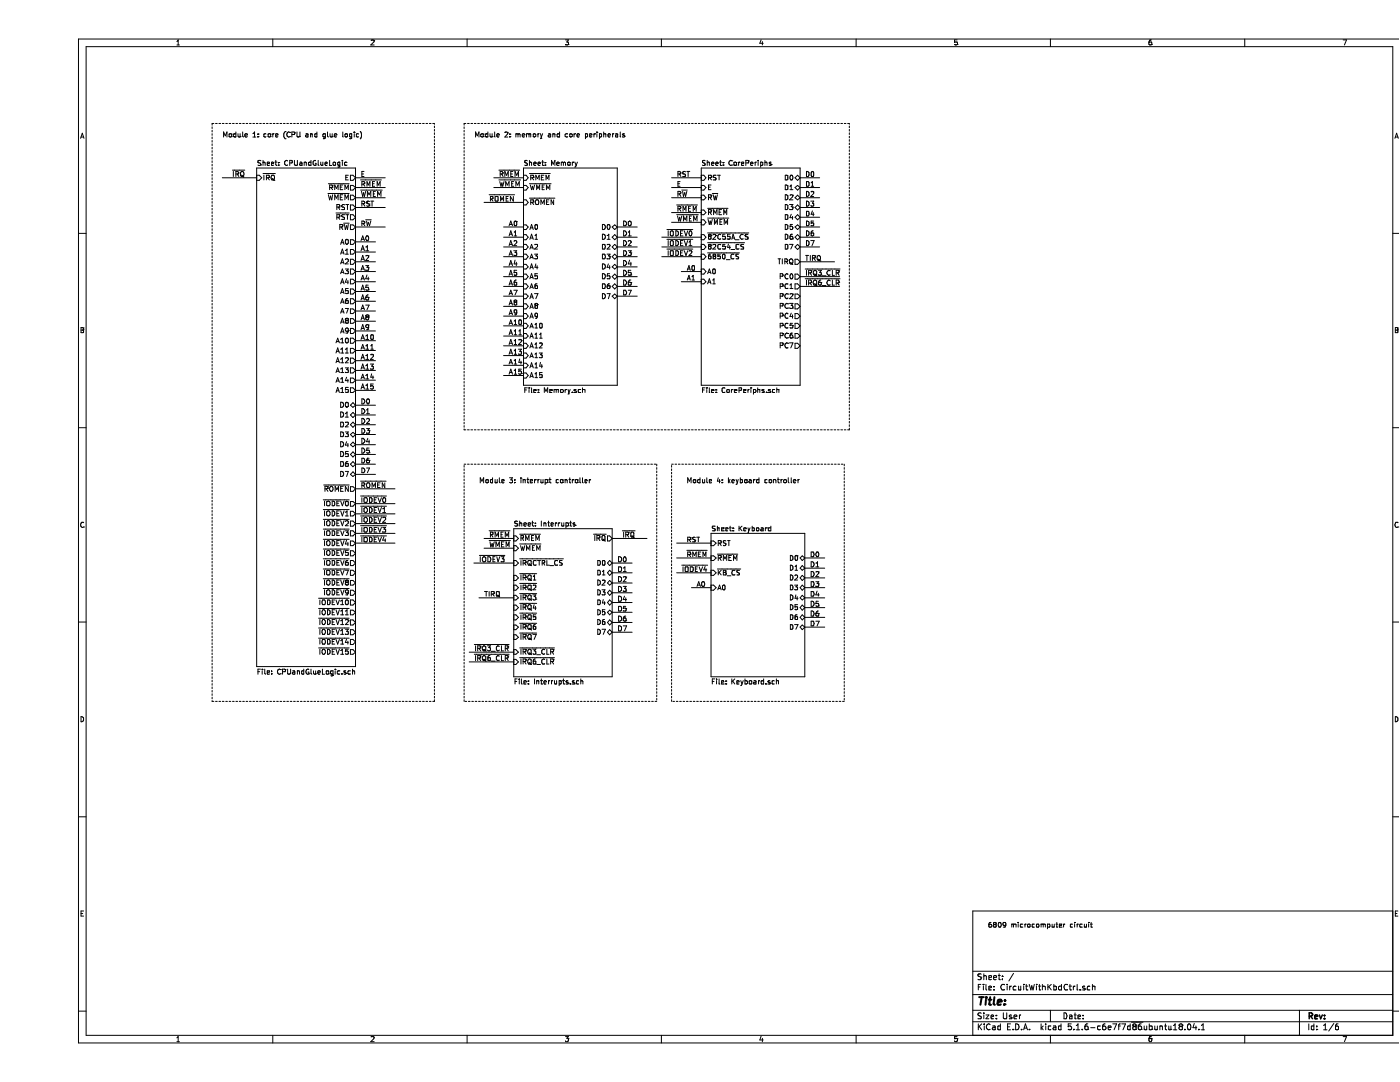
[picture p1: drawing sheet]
EESchema Schematic File Version 4
EELAYER 30 0
EELAYER END
$Descr User 14173 10953
encoding utf-8
Sheet 1 6
Title ""
Date ""
Rev ""
Comp ""
Comment1 ""
Comment2 ""
Comment3 ""
Comment4 ""
$EndDescr
Text Notes 9600 9400 0    50   ~ 0
6809 microcomputer circuit
$Sheet
S 2200 1700 1000 5050
U 5CFA6AAA
F0 "CPUandGlueLogic" 50
F1 "CPUandGlueLogic.sch" 50
F2 "A0" O R 3200 2450 50 
F3 "A1" O R 3200 2550 50 
F4 "A2" O R 3200 2650 50 
F5 "A3" O R 3200 2750 50 
F6 "A4" O R 3200 2850 50 
F7 "A5" O R 3200 2950 50 
F8 "A6" O R 3200 3050 50 
F9 "A7" O R 3200 3150 50 
F10 "A8" O R 3200 3250 50 
F11 "A9" O R 3200 3350 50 
F12 "A10" O R 3200 3450 50 
F13 "A11" O R 3200 3550 50 
F14 "A12" O R 3200 3650 50 
F15 "A13" O R 3200 3750 50 
F16 "A14" O R 3200 3850 50 
F17 "A15" O R 3200 3950 50 
F18 "D0" B R 3200 4100 50 
F19 "D1" B R 3200 4200 50 
F20 "D2" B R 3200 4300 50 
F21 "D3" B R 3200 4400 50 
F22 "D4" B R 3200 4500 50 
F23 "D5" B R 3200 4600 50 
F24 "D6" B R 3200 4700 50 
F25 "D7" B R 3200 4800 50 
F26 "E" O R 3200 1800 50 
F27 "~RMEM~" O R 3200 1900 50 
F28 "~WMEM~" O R 3200 2000 50 
F29 "RST" O R 3200 2100 50 
F30 "~RST~" O R 3200 2200 50 
F31 "~IODEV0~" O R 3200 5100 50 
F32 "~IODEV1~" O R 3200 5200 50 
F33 "~IODEV2~" O R 3200 5300 50 
F34 "~IODEV3~" O R 3200 5400 50 
F35 "~IODEV4~" O R 3200 5500 50 
F36 "~IODEV5~" O R 3200 5600 50 
F37 "~IODEV6~" O R 3200 5700 50 
F38 "~IODEV7~" O R 3200 5800 50 
F39 "~IODEV8~" O R 3200 5900 50 
F40 "~IODEV9~" O R 3200 6000 50 
F41 "~IODEV10~" O R 3200 6100 50 
F42 "~IODEV11~" O R 3200 6200 50 
F43 "~IODEV12~" O R 3200 6300 50 
F44 "~IODEV13~" O R 3200 6400 50 
F45 "~IODEV14~" O R 3200 6500 50 
F46 "~IODEV15~" O R 3200 6600 50 
F47 "~ROMEN~" O R 3200 4950 50 
F48 "R~W" O R 3200 2300 50 
F49 "~IRQ" I L 2200 1800 50 
$EndSheet
$Sheet
S 4900 1700 950  2200
U 5D49B078
F0 "Memory" 50
F1 "Memory.sch" 50
F2 "A0" I L 4900 2300 50 
F3 "A1" I L 4900 2400 50 
F4 "A2" I L 4900 2500 50 
F5 "A3" I L 4900 2600 50 
F6 "A4" I L 4900 2700 50 
F7 "A5" I L 4900 2800 50 
F8 "A6" I L 4900 2900 50 
F9 "A7" I L 4900 3000 50 
F10 "A8" I L 4900 3100 50 
F11 "A9" I L 4900 3200 50 
F12 "A10" I L 4900 3300 50 
F13 "A11" I L 4900 3400 50 
F14 "A12" I L 4900 3500 50 
F15 "A13" I L 4900 3600 50 
F16 "A14" I L 4900 3700 50 
F17 "~RMEM~" I L 4900 1800 50 
F18 "~WMEM~" I L 4900 1900 50 
F19 "~ROMEN~" I L 4900 2050 50 
F20 "D0" B R 5850 2300 50 
F21 "D1" B R 5850 2400 50 
F22 "D2" B R 5850 2500 50 
F23 "D3" B R 5850 2600 50 
F24 "D4" B R 5850 2700 50 
F25 "D5" B R 5850 2800 50 
F26 "D6" B R 5850 2900 50 
F27 "D7" B R 5850 3000 50 
F28 "A15" I L 4900 3800 50 
$EndSheet
Wire Wire Line
	3200 2450 3400 2450
Wire Wire Line
	3200 2550 3400 2550
Wire Wire Line
	3200 2650 3400 2650
Wire Wire Line
	3200 2750 3400 2750
Wire Wire Line
	3200 2850 3400 2850
Wire Wire Line
	3200 2950 3400 2950
Wire Wire Line
	3200 3050 3400 3050
Wire Wire Line
	3200 3150 3400 3150
Wire Wire Line
	3200 3250 3400 3250
Wire Wire Line
	3200 3350 3400 3350
Wire Wire Line
	3200 3450 3400 3450
Wire Wire Line
	3200 3550 3400 3550
Wire Wire Line
	3200 3650 3400 3650
Wire Wire Line
	3200 3750 3400 3750
Wire Wire Line
	3200 3850 3400 3850
Wire Wire Line
	3200 3950 3400 3950
Text Label 3250 2450 0    50   ~ 0
A0
Text Label 3250 2550 0    50   ~ 0
A1
Text Label 3250 2650 0    50   ~ 0
A2
Text Label 3250 2750 0    50   ~ 0
A3
Text Label 3250 2850 0    50   ~ 0
A4
Text Label 3250 2950 0    50   ~ 0
A5
Text Label 3250 3050 0    50   ~ 0
A6
Text Label 3250 3150 0    50   ~ 0
A7
Text Label 3250 3250 0    50   ~ 0
A8
Text Label 3250 3350 0    50   ~ 0
A9
Text Label 3250 3450 0    50   ~ 0
A10
Text Label 3250 3550 0    50   ~ 0
A11
Text Label 3250 3650 0    50   ~ 0
A12
Text Label 3250 3750 0    50   ~ 0
A13
Text Label 3250 3850 0    50   ~ 0
A14
Text Label 3250 3950 0    50   ~ 0
A15
Wire Wire Line
	4700 2300 4900 2300
Wire Wire Line
	4700 2400 4900 2400
Wire Wire Line
	4700 2500 4900 2500
Wire Wire Line
	4700 2600 4900 2600
Wire Wire Line
	4700 2700 4900 2700
Wire Wire Line
	4700 2800 4900 2800
Wire Wire Line
	4700 2900 4900 2900
Wire Wire Line
	4700 3000 4900 3000
Wire Wire Line
	4700 3100 4900 3100
Wire Wire Line
	4700 3200 4900 3200
Wire Wire Line
	4700 3300 4900 3300
Wire Wire Line
	4700 3400 4900 3400
Wire Wire Line
	4700 3500 4900 3500
Wire Wire Line
	4700 3600 4900 3600
Wire Wire Line
	4700 3700 4900 3700
Text Label 4750 2300 0    50   ~ 0
A0
Text Label 4750 2400 0    50   ~ 0
A1
Text Label 4750 2500 0    50   ~ 0
A2
Text Label 4750 2600 0    50   ~ 0
A3
Text Label 4750 2700 0    50   ~ 0
A4
Text Label 4750 2800 0    50   ~ 0
A5
Text Label 4750 2900 0    50   ~ 0
A6
Text Label 4750 3000 0    50   ~ 0
A7
Text Label 4750 3100 0    50   ~ 0
A8
Text Label 4750 3200 0    50   ~ 0
A9
Text Label 4750 3300 0    50   ~ 0
A10
Text Label 4750 3400 0    50   ~ 0
A11
Text Label 4750 3500 0    50   ~ 0
A12
Text Label 4750 3600 0    50   ~ 0
A13
Text Label 4750 3700 0    50   ~ 0
A14
Wire Wire Line
	3200 4100 3400 4100
Wire Wire Line
	3200 4200 3400 4200
Wire Wire Line
	3200 4300 3400 4300
Wire Wire Line
	3200 4400 3400 4400
Wire Wire Line
	3200 4500 3400 4500
Wire Wire Line
	3200 4600 3400 4600
Wire Wire Line
	3200 4700 3400 4700
Wire Wire Line
	3200 4800 3400 4800
Text Label 3250 4100 0    50   ~ 0
D0
Text Label 3250 4200 0    50   ~ 0
D1
Text Label 3250 4300 0    50   ~ 0
D2
Text Label 3250 4400 0    50   ~ 0
D3
Text Label 3250 4500 0    50   ~ 0
D4
Text Label 3250 4600 0    50   ~ 0
D5
Text Label 3250 4700 0    50   ~ 0
D6
Text Label 3250 4800 0    50   ~ 0
D7
Wire Wire Line
	5850 2300 6050 2300
Wire Wire Line
	5850 2400 6050 2400
Wire Wire Line
	5850 2500 6050 2500
Wire Wire Line
	5850 2600 6050 2600
Wire Wire Line
	5850 2700 6050 2700
Wire Wire Line
	5850 2800 6050 2800
Wire Wire Line
	5850 2900 6050 2900
Wire Wire Line
	5850 3000 6050 3000
Text Label 5900 2300 0    50   ~ 0
D0
Text Label 5900 2400 0    50   ~ 0
D1
Text Label 5900 2500 0    50   ~ 0
D2
Text Label 5900 2600 0    50   ~ 0
D3
Text Label 5900 2700 0    50   ~ 0
D4
Text Label 5900 2800 0    50   ~ 0
D5
Text Label 5900 2900 0    50   ~ 0
D6
Text Label 5900 3000 0    50   ~ 0
D7
Wire Wire Line
	3200 1900 3500 1900
Wire Wire Line
	3200 2000 3500 2000
Text Label 3250 1900 0    50   ~ 0
~RMEM~
Text Label 3250 2000 0    50   ~ 0
~WMEM~
Wire Wire Line
	4600 1800 4900 1800
Wire Wire Line
	4600 1900 4900 1900
Text Label 4650 1800 0    50   ~ 0
~RMEM~
Text Label 4650 1900 0    50   ~ 0
~WMEM~
Wire Wire Line
	3200 4950 3600 4950
Text Label 3250 4950 0    50   ~ 0
~ROMEN~
Wire Wire Line
	4500 2050 4900 2050
Text Label 4550 2050 0    50   ~ 0
~ROMEN~
Wire Wire Line
	4700 3800 4900 3800
Text Label 4750 3800 0    50   ~ 0
A15
$Sheet
S 6700 1700 1000 2200
U 5DDED489
F0 "CorePeriphs" 50
F1 "CorePeriphs.sch" 50
F2 "RST" I L 6700 1800 50 
F3 "~82C55A_CS" I L 6700 2400 50 
F4 "~RMEM" I L 6700 2150 50 
F5 "~WMEM" I L 6700 2250 50 
F6 "A0" I L 6700 2750 50 
F7 "A1" I L 6700 2850 50 
F8 "D0" B R 7700 1800 50 
F9 "D1" B R 7700 1900 50 
F10 "D2" B R 7700 2000 50 
F11 "D3" B R 7700 2100 50 
F12 "D4" B R 7700 2200 50 
F13 "D5" B R 7700 2300 50 
F14 "D6" B R 7700 2400 50 
F15 "D7" B R 7700 2500 50 
F16 "~82C54_CS" I L 6700 2500 50 
F17 "E" I L 6700 1900 50 
F18 "R~W" I L 6700 2000 50 
F19 "~6850_CS" I L 6700 2600 50 
F20 "TIRQ" O R 7700 2650 50 
F21 "PC0" O R 7700 2800 50 
F22 "PC1" O R 7700 2900 50 
F23 "PC2" O R 7700 3000 50 
F24 "PC3" O R 7700 3100 50 
F25 "PC4" O R 7700 3200 50 
F26 "PC5" O R 7700 3300 50 
F27 "PC6" O R 7700 3400 50 
F28 "PC7" O R 7700 3500 50 
$EndSheet
Wire Wire Line
	3200 5100 3600 5100
Wire Wire Line
	3200 5200 3600 5200
Text Label 3250 5100 0    50   ~ 0
~IODEV0
Text Label 3250 5200 0    50   ~ 0
~IODEV1
Wire Wire Line
	6300 2400 6700 2400
Wire Wire Line
	6300 2500 6700 2500
Text Label 6350 2400 0    50   ~ 0
~IODEV0
Text Label 6350 2500 0    50   ~ 0
~IODEV1
Wire Wire Line
	6500 2750 6700 2750
Wire Wire Line
	6500 2850 6700 2850
Text Label 6550 2750 0    50   ~ 0
A0
Text Label 6550 2850 0    50   ~ 0
A1
Wire Wire Line
	7700 1800 7900 1800
Wire Wire Line
	7700 1900 7900 1900
Wire Wire Line
	7700 2000 7900 2000
Wire Wire Line
	7700 2100 7900 2100
Wire Wire Line
	7700 2200 7900 2200
Wire Wire Line
	7700 2300 7900 2300
Wire Wire Line
	7700 2400 7900 2400
Wire Wire Line
	7700 2500 7900 2500
Text Label 7750 1800 0    50   ~ 0
D0
Text Label 7750 1900 0    50   ~ 0
D1
Text Label 7750 2000 0    50   ~ 0
D2
Text Label 7750 2100 0    50   ~ 0
D3
Text Label 7750 2200 0    50   ~ 0
D4
Text Label 7750 2300 0    50   ~ 0
D5
Text Label 7750 2400 0    50   ~ 0
D6
Text Label 7750 2500 0    50   ~ 0
D7
Wire Wire Line
	6400 2150 6700 2150
Wire Wire Line
	6400 2250 6700 2250
Text Label 6450 2150 0    50   ~ 0
~RMEM~
Text Label 6450 2250 0    50   ~ 0
~WMEM~
Wire Wire Line
	3200 2100 3500 2100
Text Label 3250 2100 0    50   ~ 0
RST
Wire Wire Line
	6700 1800 6400 1800
Text Label 6450 1800 0    50   ~ 0
RST
Wire Wire Line
	3200 1800 3500 1800
Text Label 3250 1800 0    50   ~ 0
E
Wire Wire Line
	6700 1900 6400 1900
Text Label 6450 1900 0    50   ~ 0
E
Wire Wire Line
	3200 2300 3500 2300
Text Label 3250 2300 0    50   ~ 0
R~W
Wire Wire Line
	6700 2000 6400 2000
Text Label 6450 2000 0    50   ~ 0
R~W
Wire Wire Line
	3200 5300 3600 5300
Text Label 3250 5300 0    50   ~ 0
~IODEV2
Wire Wire Line
	6300 2600 6700 2600
Text Label 6350 2600 0    50   ~ 0
~IODEV2
Wire Notes Line
	1750 1250 1750 7100
Wire Notes Line
	1750 7100 4000 7100
Wire Notes Line
	4000 7100 4000 1250
Wire Notes Line
	4000 1250 1750 1250
Text Notes 1850 1400 0    50   ~ 0
Module 1: core (CPU and glue logic)
Wire Notes Line
	4300 1250 4300 4350
Wire Notes Line
	4300 4350 8200 4350
Wire Notes Line
	8200 4350 8200 1250
Wire Notes Line
	8200 1250 4300 1250
Text Notes 4400 1400 0    50   ~ 0
Module 2: memory and core peripherals
$Sheet
S 4800 5350 1000 1500
U 5E12A5CF
F0 "Interrupts" 50
F1 "Interrupts.sch" 50
F2 "~IRQ1" I L 4800 5850 50 
F3 "~IRQ2" I L 4800 5950 50 
F4 "~IRQ4" I L 4800 6150 50 
F5 "~IRQ5" I L 4800 6250 50 
F6 "~IRQ7" I L 4800 6450 50 
F7 "~IRQ3" I L 4800 6050 50 
F8 "~IRQ6" I L 4800 6350 50 
F9 "~IRQ" O R 5800 5450 50 
F10 "~RMEM" I L 4800 5450 50 
F11 "~IRQCTRL_CS" I L 4800 5700 50 
F12 "~IRQ3_CLR" I L 4800 6600 50 
F13 "~IRQ6_CLR" I L 4800 6700 50 
F14 "D0" B R 5800 5700 50 
F15 "D1" B R 5800 5800 50 
F16 "D2" B R 5800 5900 50 
F17 "D3" B R 5800 6000 50 
F18 "D4" B R 5800 6100 50 
F19 "D5" B R 5800 6200 50 
F20 "D6" B R 5800 6300 50 
F21 "D7" B R 5800 6400 50 
F22 "~WMEM" I L 4800 5550 50 
$EndSheet
Wire Notes Line
	4300 4700 6250 4700
Wire Notes Line
	6250 4700 6250 7100
Wire Notes Line
	6250 7100 4300 7100
Wire Notes Line
	4300 7100 4300 4700
Text Notes 4450 4900 0    50   ~ 0
Module 3: interrupt controller
Wire Wire Line
	5800 5700 6000 5700
Wire Wire Line
	5800 5800 6000 5800
Wire Wire Line
	5800 5900 6000 5900
Wire Wire Line
	5800 6000 6000 6000
Wire Wire Line
	5800 6100 6000 6100
Wire Wire Line
	5800 6200 6000 6200
Wire Wire Line
	5800 6300 6000 6300
Wire Wire Line
	5800 6400 6000 6400
Text Label 5850 5700 0    50   ~ 0
D0
Text Label 5850 5800 0    50   ~ 0
D1
Text Label 5850 5900 0    50   ~ 0
D2
Text Label 5850 6000 0    50   ~ 0
D3
Text Label 5850 6100 0    50   ~ 0
D4
Text Label 5850 6200 0    50   ~ 0
D5
Text Label 5850 6300 0    50   ~ 0
D6
Text Label 5850 6400 0    50   ~ 0
D7
Wire Wire Line
	4500 5450 4800 5450
Wire Wire Line
	4500 5550 4800 5550
Text Label 4550 5450 0    50   ~ 0
~RMEM~
Text Label 4550 5550 0    50   ~ 0
~WMEM~
Wire Wire Line
	3200 5400 3600 5400
Text Label 3250 5400 0    50   ~ 0
~IODEV3
Wire Wire Line
	4400 5700 4800 5700
Text Label 4450 5700 0    50   ~ 0
~IODEV3
Wire Wire Line
	2200 1800 1850 1800
Text Label 1950 1800 0    50   ~ 0
~IRQ
Wire Wire Line
	6150 5450 5800 5450
Text Label 5900 5450 0    50   ~ 0
~IRQ
Wire Wire Line
	7700 2650 8050 2650
Text Label 7750 2650 0    50   ~ 0
TIRQ
Wire Wire Line
	4450 6050 4800 6050
Text Label 4500 6050 0    50   ~ 0
TIRQ
Wire Wire Line
	7700 2800 8100 2800
Wire Wire Line
	7700 2900 8100 2900
Text Label 7750 2800 0    50   ~ 0
~IRQ3_CLR
Text Label 7750 2900 0    50   ~ 0
~IRQ6_CLR
Wire Wire Line
	4350 6600 4800 6600
Wire Wire Line
	4350 6700 4800 6700
Text Label 4400 6600 0    50   ~ 0
~IRQ3_CLR
Text Label 4400 6700 0    50   ~ 0
~IRQ6_CLR
$Sheet
S 6800 5400 950  1450
U 5E2CF983
F0 "Keyboard" 50
F1 "Keyboard.sch" 50
F2 "A0" I L 6800 5950 50 
F3 "~RMEM" I L 6800 5650 50 
F4 "~KB_CS" I L 6800 5800 50 
F5 "D0" B R 7750 5650 50 
F6 "D1" B R 7750 5750 50 
F7 "D2" B R 7750 5850 50 
F8 "D3" B R 7750 5950 50 
F9 "D4" B R 7750 6050 50 
F10 "D5" B R 7750 6150 50 
F11 "D6" B R 7750 6250 50 
F12 "D7" B R 7750 6350 50 
F13 "RST" I L 6800 5500 50 
$EndSheet
Wire Wire Line
	6450 5500 6800 5500
Text Label 6550 5500 0    50   ~ 0
RST
Wire Notes Line
	6400 4700 8150 4700
Wire Notes Line
	8150 4700 8150 7100
Wire Notes Line
	8150 7100 6400 7100
Wire Notes Line
	6400 7100 6400 4700
Text Notes 6550 4900 0    50   ~ 0
Module 4: keyboard controller
Wire Wire Line
	7750 5650 7950 5650
Wire Wire Line
	7750 5750 7950 5750
Wire Wire Line
	7750 5850 7950 5850
Wire Wire Line
	7750 5950 7950 5950
Wire Wire Line
	7750 6050 7950 6050
Wire Wire Line
	7750 6150 7950 6150
Wire Wire Line
	7750 6250 7950 6250
Wire Wire Line
	7750 6350 7950 6350
Text Label 7800 5650 0    50   ~ 0
D0
Text Label 7800 5750 0    50   ~ 0
D1
Text Label 7800 5850 0    50   ~ 0
D2
Text Label 7800 5950 0    50   ~ 0
D3
Text Label 7800 6050 0    50   ~ 0
D4
Text Label 7800 6150 0    50   ~ 0
D5
Text Label 7800 6250 0    50   ~ 0
D6
Text Label 7800 6350 0    50   ~ 0
D7
Wire Wire Line
	6450 5650 6800 5650
Text Label 6550 5650 0    50   ~ 0
~RMEM~
Wire Wire Line
	3200 5500 3600 5500
Text Label 3250 5500 0    50   ~ 0
~IODEV4
Wire Wire Line
	6450 5800 6800 5800
Text Label 6500 5800 0    50   ~ 0
~IODEV4
Wire Wire Line
	6600 5950 6800 5950
Text Label 6650 5950 0    50   ~ 0
A0
$EndSCHEMATC
